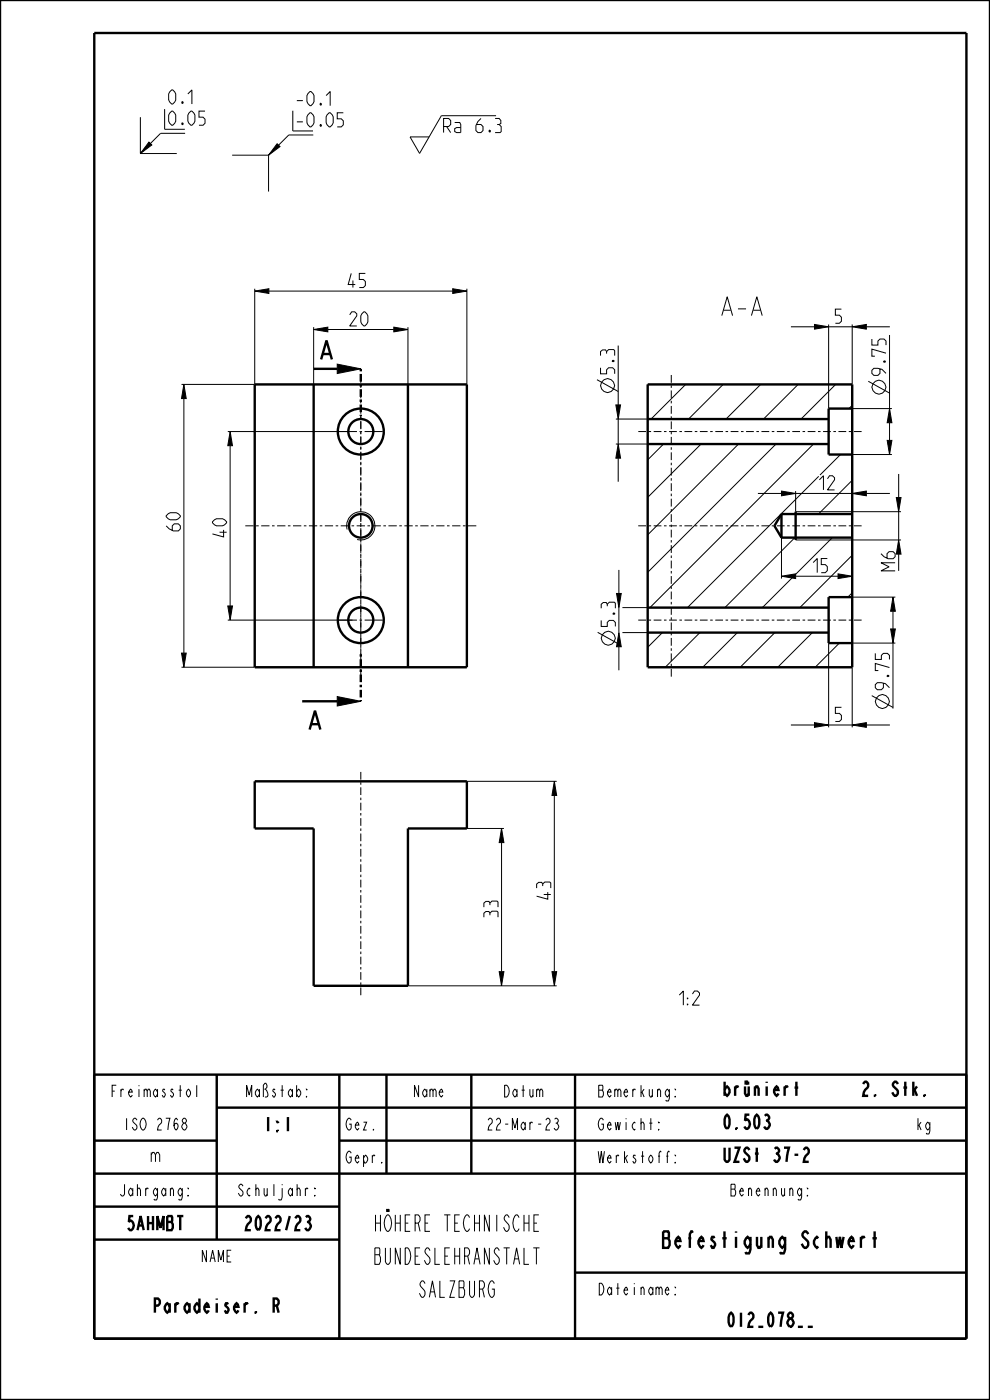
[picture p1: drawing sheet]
<svg xmlns="http://www.w3.org/2000/svg" width="210mm" height="297mm" viewBox="0 0 210 297" stroke-linecap="round" stroke-linejoin="round" font-family="sans-serif">
<g fill="#000">
<path d="M31.6 30.1l.6 .7-2.4 1.8zM58.8 30.5l.6 .6-2.4 1.8zM54 61.8l3-.5v1zM66.5 69.9l3-.5v1zM71.5 77.2l5 1-5 1zM83.5 69.4l3 .5-3 .5zM96 61.3l3 .5-3 .5zM172.8 68.8l3 .5-3 .5zM180.8 69.3l3-.5v1zM39 81.6l.5 3h-1zM48.8 91.6l.5 3h-1zM130.6 85.9h1l-.5 3z"/>
<path d="M131.1 94.2l.5 3h-1zM188.7 86.7l.5 3h-1zM188.2 93.4h1l-.5 3zM165.8 104.2l3 .5-3 .5zM180.8 104.7l3-.5v1zM190.1 105.6h1l-.5 3zM190.6 114.6l.5 3h-1zM48.3 128.6h1l-.5 3zM131.3 134.2l.5 3h-1zM165.8 122.2l3-.5v1zM177.8 121.7l3 .5-3 .5zM189.4 126.7l.5 3h-1z"/>
<path d="M188.9 133.4h1l-.5 3zM38.5 138.6h1l-.5 3zM71.5 147.8l5 1-5 1zM172.8 153.3l3 .5-3 .5zM180.8 153.8l3-.5v1zM106.4 175.8l.5 3h-1zM117.6 165.8l.5 3h-1zM105.9 206.1h1l-.5 3zM117.1 206.1h1l-.5 3z"/>
</g>
<g fill="none" stroke="#000" stroke-width=".21">
<path d="M29.8 24.9v7.7M29.8 32.6h7.7M31.6 30.1l.6 .7-2.4 1.8zM39.3 28.3h-5.2l-4.3 4.3M49.3 32.9h7.7M57 32.9v7.7M58.8 30.5l.6 .6-2.4 1.8zM66.5 28.6h-5.2l-4.3 4.3M105.2 24.5h-11.6l-4.6 8-2-3.5h4M54 61.8l3-.5v1zM54 61.3v20.3h-15.5M57 61.8h39"/>
<path d="M66.5 69.9l3-.5v1zM66.5 69.4v12.2M69.5 69.9h14M71.5 77.2l5 1-5 1zM83.5 69.4l3 .5-3 .5zM86.5 69.4v12.2M96 61.3l3 .5-3 .5zM99 61.3v20.3M131.1 73.3v12.6M167.8 69.3h5M172.8 68.8l3 .5-3 .5zM175.8 68.8v17.9"/>
<path d="M175.8 69.3h5M180.8 69.3l3-.5v1zM180.8 68.8v12.8M183.8 69.3h5M188.7 71.1v15.6M39 81.6l.5 3h-1zM39 84.6v54M48.3 91.6h25.5M48.8 91.6l.5 3h-1zM48.8 94.6v34M126.6 80.6l4.5 2.5M130.6 85.9h1l-.5 3z"/>
<path d="M130.6 94.2h6.8M130.6 88.9h6.8M131.1 94.2l.5 3h-1zM131.1 88.9v5.3M131.1 97.2v5M137.5 81.6l-.1 .1M140.8 94.2l-3.4 3.4M145.5 81.6l-7.4 7.3M148.7 94.2l-11.3 11.3M153.4 81.6l-7.3 7.3M156.7 94.2l-19.3 19.3M161.4 81.6l-7.4 7.3"/>
<path d="M164.6 94.2l-27.2 27.2M169.3 81.6l-7.3 7.3M172.6 94.2l-34.7 34.7M177.3 81.6l-7.4 7.3M178.3 96.4l-4.4 4.4M180.8 86l-.7 .7M180.8 96.4h8.4M180.8 86.7h8.4M184.2 80.9l4.5 2.5M188.2 93.4h1l-.5 3zM188.7 86.7l.5 3h-1zM188.7 89.7v3.7"/>
<path d="M73.6 112.3a3 3 0 0 1 2.7-3.7 3 3 0 0 1 3.2 3.2 3 3 0 0 1-3.7 2.6M160.8 104.7h5M165.8 104.2l3 .5-3 .5zM165.8 114.1v8.6M168.6 114.1l-14.8 14.8M168.8 114.6h22.3M168.8 104.2v4.4h22.3M168.8 104.7h12M173.7 101.1l-27.9 27.8M176.6 114.1l-14.9 14.8M180.8 104.7l3-.5v1zM180.8 101.9l-7.2 7.2"/>
<path d="M180.8 117.8l-11.1 11.1M183.8 104.7h5M190.1 105.6h1l-.5 3zM190.6 114.6l.5 3h-1zM190.6 100.6v5M190.6 108.6v6M38.5 138.6h1l-.5 3zM48.3 128.6h1l-.5 3zM48.3 131.6h26.5M126.8 134.1l4.5 2.5M131.3 134.2l.5 3h-1zM131.3 120.9v5"/>
<path d="M131.3 128.9v5.3M131.3 137.2v5M132 134.2h5.4M132 128.9h5.4M140.5 134.2l-3.1 3.1M148.5 134.2l-7.4 7.4M156.4 134.2l-7.3 7.4M164.4 134.2l-7.4 7.4M165.8 122.2l3-.5v1zM168.8 122.2h9M172.3 134.2l-7.3 7.4M175.8 136.4v17.9"/>
<path d="M177.8 121.7l3 .5-3 .5zM178 136.4l-5.1 5.2M180.8 125.8l-1 .9M180.8 136.4h9.1M180.8 126.7h9.1M188.9 133.4h1l-.5 3zM189.4 126.7l.5 3h-1zM189.4 129.7v3.7M189.4 136.4v13.9M38.5 141.6h15.5M71.5 147.8l5 1-5 1zM167.8 153.8h5"/>
<path d="M172.8 153.3l3 .5-3 .5zM175.8 153.8h5M180.8 153.8l3-.5v1zM180.8 141.6v12.7M183.8 153.8h5M184.9 147.6l4.5 2.5M99 175.8h7.9M99 165.8h19.1M106.4 175.8l.5 3h-1zM106.4 178.8v27.3M117.6 165.8l.5 3h-1zM117.6 168.8v37.3"/>
<path d="M86.5 209.1h31.6M105.9 206.1h1l-.5 3zM117.1 206.1h1l-.5 3z"/>
<circle cx="128.9" cy="81.8" r="1.47"/>
<circle cx="186.4" cy="82.2" r="1.47"/>
<circle cx="129" cy="135.4" r="1.47"/>
<circle cx="187.2" cy="148.9" r="1.47"/>
</g>
<g fill="none" stroke="#000" stroke-width=".51">
<path d="M0 0h210v297h-210zM20 7h185v277h-185zM66.5 78.2h5M68.1 76.2l1.2-4 1.1 4M68.5 75.1h1.5M54 81.6h45v60h-45zM66.5 81.6v60M86.5 81.6v60M137.4 81.6h43.4v60h-43.4zM137.4 94.2h38.4M137.4 88.9h38.4M180.8 86.7h-5v9.7h5"/>
<path d="M165.8 114.1h15M165.8 109.1h15M165.8 109.1l-1.5 2.5 1.5 2.5M165.8 109.1v5M168.8 108.6v6M137.4 134.2h38.4M137.4 128.9h38.4M180.8 126.7h-5v9.7h5M64.1 148.8h7.4M65.7 154.8l1.1-4 1.2 4M66.1 153.6h1.5M54 165.8h45v10h-12.5v33.3h-20v-33.3h-12.5z"/>
<path d="M20 228h185v56M46 235h159M46 228v35M72 228v56M82 228v21M100 228v21M122 228v56M183.1 230l.4-.5h.3a1 1 0 0 1-.3 1.7l-.4 1.3h1.1M20 242h26M20 249h185M20 256h52M72 242h133"/>
<path d="M20 263h52M122 270h83"/>
<circle cx="76.5" cy="111.6" r="2.5"/>
</g>
<path d="M76.5 78.2v10M76.5 138.8v10" fill="none" stroke="#000" stroke-width=".51" stroke-dasharray=".5 .5 1.6 .5" stroke-linecap="butt"/>
<path d="M76.5 88.2v50.6" fill="none" stroke="#000" stroke-width=".21" stroke-dasharray=".5 .5 1.6 .5" stroke-linecap="butt"/>
<!-- layer: A_ACHSEN -->
<g fill="none" stroke="#000" stroke-width=".21">
<path d="M76.5 79.6v1.6M142.4 79.6v1.6M71.9 91.6h3.8M76.3 91.6h.5M76.5 81.8v.5M76.5 82.8v1.7M76.5 85v.6M76.5 86.1v1.7M76.5 88.3v.6M76.5 89.4v1.7M76.5 91.6v.5M76.5 92.7v1.6"/>
<path d="M76.5 94.9v.5M76.5 96v1.6M76.5 98.2v.5M76.5 99.2v1.7M77.3 91.6h3.9M135.4 91.6h1.6M137.6 91.6h.5M138.7 91.6h1.6M140.8 91.6h.6M141.9 91.6h1.7M142.4 81.8v.5M142.4 82.8v1.7"/>
<path d="M142.4 85v.6M142.4 86.1v1.7M142.4 88.3v.6M142.4 89.4v1.7M142.4 91.6v.5M142.4 92.7v1.6M142.4 94.9v.5M142.4 96v1.6M142.4 98.2v.5M142.4 99.2v1.7M144.1 91.6h.6M145.2 91.6h1.6"/>
<path d="M147.4 91.6h.5M148.5 91.6h1.6M150.6 91.6h.6M151.7 91.6h1.7M153.9 91.6h.6M155 91.6h1.6M157.2 91.6h.5M158.3 91.6h1.6M160.4 91.6h.6M161.5 91.6h1.7M163.7 91.6h.6M164.8 91.6h1.6"/>
<path d="M167 91.6h.5M168.1 91.6h1.6M170.2 91.6h.6M171.3 91.6h1.7M173.5 91.6h.6M174.6 91.6h1.6M176.8 91.6h.5M177.9 91.6h1.6M180 91.6h.6M181.1 91.6h1.7M52 111.6h1.8M54.3 111.6h.6"/>
<path d="M55.4 111.6h1.8M57.7 111.6h.5M58.8 111.6h1.7M61.1 111.6h.5M62.2 111.6h1.7M64.5 111.6h.5M65.5 111.6h1.8M67.8 111.6h.6M68.9 111.6h1.8M71.2 111.6h.5M72.3 111.6h1.7M74.6 111.6h.5"/>
<path d="M75.7 111.6h1.7M76.5 101.4v.6M76.5 102.5v1.7M76.5 104.7v.6M76.5 105.8v1.7M76.5 108v.5M76.5 109.1v1.6M76.5 111.3v.5M76.5 112.4v1.6M76.5 114.6v.5M76.5 115.6v1.7M76.5 117.8v.6"/>
<path d="M76.5 118.9v1.7M78 111.6h.5M79 111.6h1.8M81.3 111.6h.6M82.4 111.6h1.8M84.7 111.6h.5M85.8 111.6h1.7M88.1 111.6h.5M89.2 111.6h1.7M91.4 111.6h.6M92.5 111.6h1.8M94.8 111.6h.6"/>
<path d="M95.9 111.6h1.8M98.2 111.6h.5M99.3 111.6h1.7M135.4 111.6h1.6M137.6 111.6h.5M138.7 111.6h1.6M140.8 111.6h.6M141.9 111.6h1.7M142.4 101.4v.6M142.4 102.5v1.7M142.4 104.7v.6M142.4 105.8v1.7"/>
<path d="M142.4 108v.5M142.4 109.1v1.6M142.4 111.3v.5M142.4 112.4v1.6M142.4 114.6v.5M142.4 115.6v1.7M142.4 117.8v.6M142.4 118.9v1.7M144.1 111.6h.6M145.2 111.6h1.6M147.4 111.6h.5M148.5 111.6h1.6"/>
<path d="M150.6 111.6h.6M151.7 111.6h1.7M153.9 111.6h.6M155 111.6h1.6M157.2 111.6h.5M158.3 111.6h1.6M160.4 111.6h.6M161.5 111.6h1.7M163.7 111.6h.6M164.8 111.6h1.6M167 111.6h.5M168.1 111.6h1.6"/>
<path d="M170.2 111.6h.6M171.3 111.6h1.7M173.5 111.6h.6M174.6 111.6h1.6M176.8 111.6h.5M177.9 111.6h1.6M180 111.6h.6M181.1 111.6h1.7M71.9 131.6h3.8M76.3 131.6h.5M76.5 121.1v.6M76.5 122.2v1.7"/>
<path d="M76.5 124.4v.5M76.5 125.5v1.6M76.5 127.7v.5M76.5 128.8v1.6M76.5 131v.5M76.5 132v1.7M76.5 134.2v.6M76.5 135.3v1.7M76.5 137.5v.6M76.5 138.6v1.7M77.3 131.6h3.9M135.4 131.6h1.6"/>
<path d="M137.6 131.6h.5M138.7 131.6h1.6M140.8 131.6h.6M141.9 131.6h1.7M142.4 121.1v.6M142.4 122.2v1.7M142.4 124.4v.5M142.4 125.5v1.6M142.4 127.7v.5M142.4 128.8v1.6M142.4 131v.5M142.4 132v1.7"/>
<path d="M142.4 134.2v.6M142.4 135.3v1.7M142.4 137.5v.6M142.4 138.6v1.7M144.1 131.6h.6M145.2 131.6h1.6M147.4 131.6h.5M148.5 131.6h1.6M150.6 131.6h.6M151.7 131.6h1.7M153.9 131.6h.6M155 131.6h1.6"/>
<path d="M157.2 131.6h.5M158.3 131.6h1.6M160.4 131.6h.6M161.5 131.6h1.7M163.7 131.6h.6M164.8 131.6h1.6M167 131.6h.5M168.1 131.6h1.6M170.2 131.6h.6M171.3 131.6h1.7M173.5 131.6h.6M174.6 131.6h1.6"/>
<path d="M176.8 131.6h.5M177.9 131.6h1.6M180 131.6h.6M181.1 131.6h1.7M76.5 140.8v.6M76.5 141.9v1.7M142.4 140.8v.6M142.4 141.9v1.7M76.5 163.8v1.6M76.5 165.9v.6M76.5 167v1.7M76.5 169.2v.5"/>
<path d="M76.5 170.3v1.6M76.5 172.5v.5M76.5 173.6v1.6M76.5 175.7v.6M76.5 176.8v1.7M76.5 179v.5M76.5 180.1v1.6M76.5 182.3v.5M76.5 183.4v1.6M76.5 185.5v.6M76.5 186.6v1.7M76.5 188.8v.5"/>
<path d="M76.5 189.9v1.6M76.5 192.1v.5M76.5 193.2v1.6M76.5 195.3v.6M76.5 196.4v1.7M76.5 198.6v.5M76.5 199.7v1.6M76.5 201.9v.5M76.5 203v1.6M76.5 205.1v.6M76.5 206.2v1.7M76.5 208.4v.5"/>
<path d="M76.5 209.5v1.6"/>
</g>
<g fill="none" stroke="#000" stroke-width=".51">
<circle cx="76.5" cy="91.6" r="4.9"/>
<circle cx="76.5" cy="91.6" r="2.65"/>
<circle cx="76.5" cy="131.6" r="4.9"/>
<circle cx="76.5" cy="131.6" r="2.65"/>
</g>
<text font-size="5.2" x="153.5" y="67">A-A</text>
<g font-size="4.6">
<text x="77.1" y="261.2">HÖHERE TECHNISCHE</text>
<text x="77.1" y="268.2">BUNDESLEHRANSTALT</text>
<text x="137.5" y="264.7">Befestigung Schwert</text>
<text x="87.6" y="275.2">SALZBURG</text>
</g>
<g font-size="3.9">
<text x="35.8" y="22.1">0.1</text>
<text x="63" y="22.4">-0.1</text>
<text x="35.8" y="26.6">0.05</text>
<text x="63" y="26.9">-0.05</text>
<text x="94.1" y="28.1">Ra 6.3</text>
<text x="73.9" y="61">45</text>
<text x="74.2" y="69.2">20</text>
<text x="177.2" y="68.6">5</text>
<text x="130.4" y="79.3" transform="rotate(-90 130.4 79.3)">5.3</text>
<text x="187.9" y="79.6" transform="rotate(-90 187.9 79.6)">9.75</text>
<text x="173.8" y="103.9">12</text>
<text x="38.3" y="112.6" transform="rotate(-90 38.3 112.6)">60</text>
<text x="48.1" y="113.9" transform="rotate(-90 48.1 113.9)">40</text>
<text x="172.5" y="121.5">15</text>
<text x="189.9" y="121.1" transform="rotate(-90 189.9 121.1)">M6</text>
<text x="130.5" y="132.9" transform="rotate(-90 130.5 132.9)">5.3</text>
<text x="188.7" y="146.3" transform="rotate(-90 188.7 146.3)">9.75</text>
<text x="177.2" y="153.1">5</text>
<text x="116.8" y="190.8" transform="rotate(-90 116.8 190.8)">43</text>
<text x="105.6" y="194.6" transform="rotate(-90 105.6 194.6)">33</text>
<text x="142.2" y="213.2">1:2</text>
<text x="153.2" y="232.5">brüniert</text>
<text x="185.9" y="232.5">2. Stk.</text>
<text x="55.5" y="240">1:1</text>
<text x="153.2" y="239.5">0.503</text>
<text x="31.6" y="246.5">m</text>
<text x="153.2" y="246.5">UZSt 37-2</text>
<text x="26" y="261">5AHMBT</text>
<text x="50.8" y="261">2022/23</text>
<text x="30.8" y="278.5">Paradeiser. R</text>
<text x="152.9" y="281.5">012_078__</text>
</g>
<g font-size="3.3">
<text x="22.3" y="232.7">Freimasstol</text>
<text x="51.2" y="232.7">Maßstab:</text>
<text x="87.1" y="232.7">Name</text>
<text x="106.1" y="232.7">Datum</text>
<text x="127.1" y="232.7">Bemerkung:</text>
<text x="25.2" y="239.7">ISO 2768</text>
<text x="73.2" y="239.7">Gez.</text>
<text x="102.2" y="239.7">22-Mar-23</text>
<text x="127.1" y="239.7">Gewicht:</text>
<text x="194.2" y="239.7">kg</text>
<text x="73.2" y="246.7">Gepr.</text>
<text x="127.1" y="246.7">Werkstoff:</text>
<text x="24.2" y="253.7">Jahrgang:</text>
<text x="49.2" y="253.7">Schuljahr:</text>
<text x="153.7" y="253.7">Benennung:</text>
<text x="42.1" y="267.7">NAME</text>
<text x="127.1" y="274.7">Dateiname:</text>
</g>
</svg>
